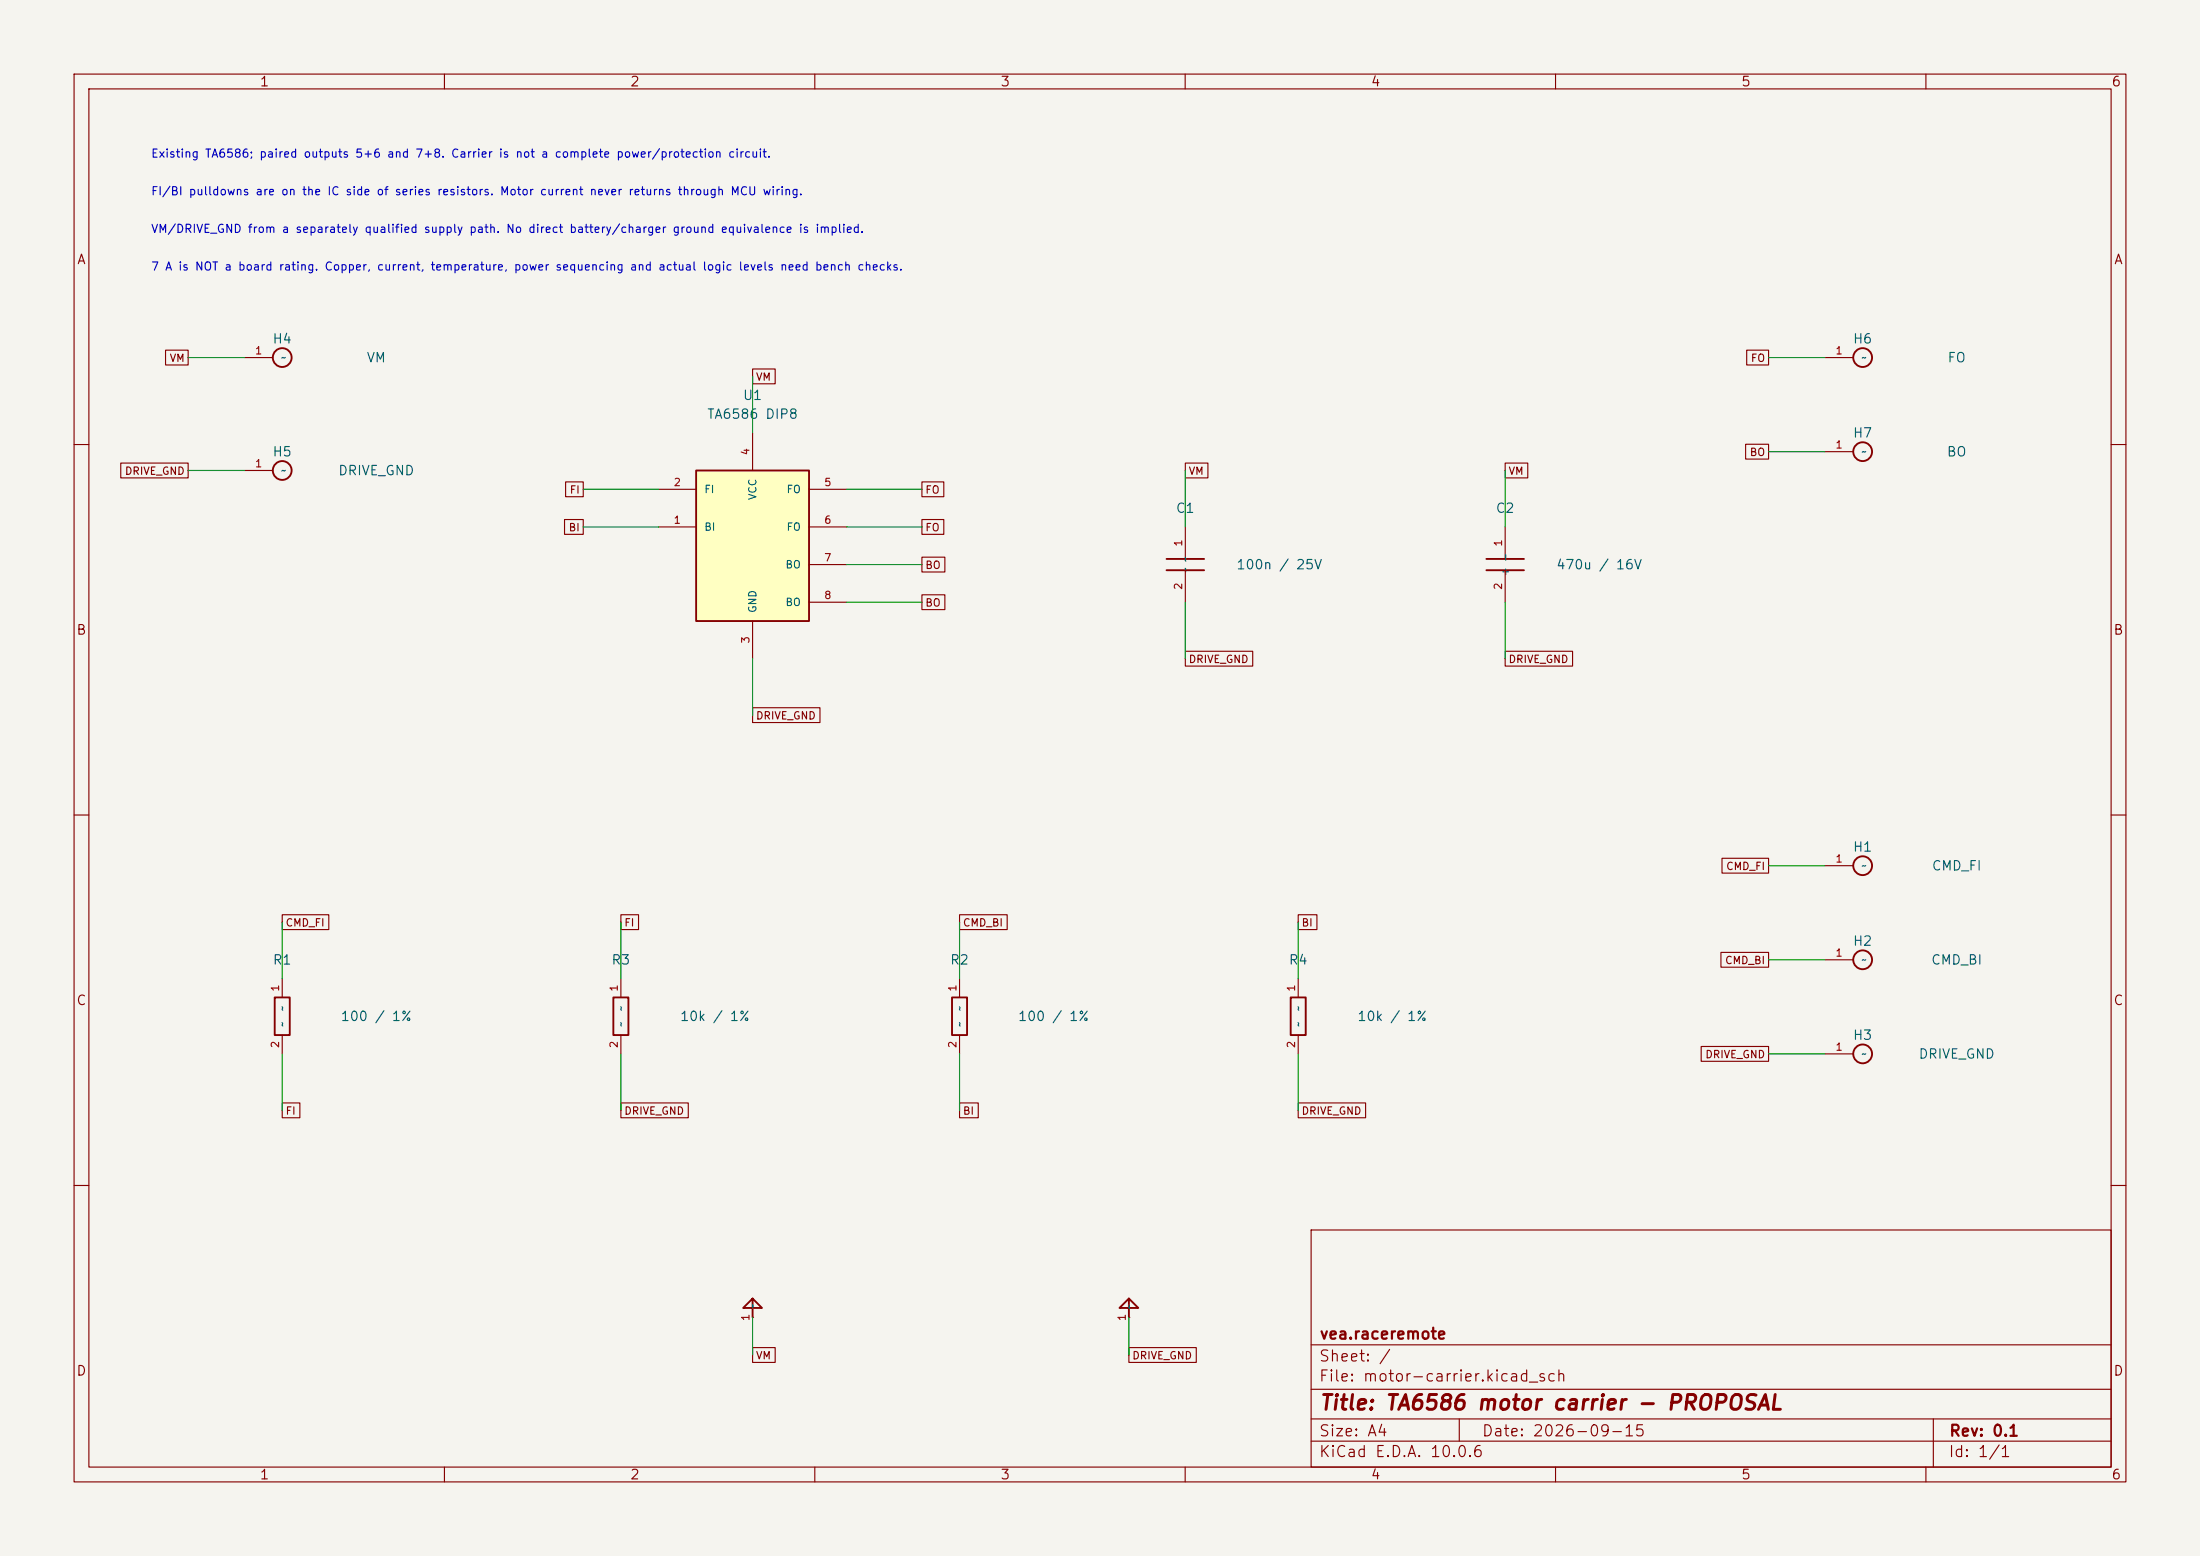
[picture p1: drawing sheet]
<svg xmlns="http://www.w3.org/2000/svg" width="297mm" height="210mm" viewBox="0 0 297 210" stroke-linecap="round" stroke-linejoin="round" font-family="sans-serif">
<path d="M0 0h297v210h-297z" fill="#f5f4ef" stroke="#f5f4ef" stroke-width=".14"/>
<g fill="none" stroke="#840000" stroke-width=".15">
<path d="M10 10h277v190h-277zM12 12h273v186h-273zM60 10v2M110 10v2M160 10v2M210 10v2M260 10v2M246.4 48.3h3.8M10 60h2M203.2 71.1v4.3M203.2 77v4.3M285 60h2"/>
<path d="M10 110h2M285 110h2M83.8 132.1v2.5M83.8 139.7v2.5M10 160h2M152.4 177.8h.1M177 166h108v32h-108zM285 160h2M60 198v2M110 198v2M160 198v2M177 194.5h108"/>
<path d="M177 191.5h108M177 187.5h108M177 181.5h108M197 191.5v3M210 198v2M260 198v2M261 191.5v6.5"/>
</g>
<g fill="none" stroke="#840000" stroke-width=".25">
<path d="M200.7 75.4h5M200.7 77h5M82.8 134.6h2v5.1h-2zM152.4 175.3l1.3 1.2h-2.6l1.3-1.2v2.5"/>
<circle cx="251.5" cy="48.3" r="1.27"/>
</g>
<path d="M94 63.5h15.2v20.3h-15.2z" fill="#ffffc2"/>
<g fill="none" stroke="#840000" stroke-width=".25">
<path d="M94 63.5h15.2v20.3h-15.2zM157.5 75.4h5.1M157.5 77h5.1M37.1 134.6h2v5.1h-2zM128.5 134.6h2.1v5.1h-2.1zM174.2 134.6h2.1v5.1h-2.1zM101.6 175.3l1.3 1.2h-2.6l1.3-1.2v2.5"/>
<circle cx="38.1" cy="48.3" r="1.27"/>
<circle cx="38.1" cy="63.5" r="1.27"/>
<circle cx="251.5" cy="61" r="1.27"/>
<circle cx="251.5" cy="116.8" r="1.27"/>
<circle cx="251.5" cy="129.5" r="1.27"/>
<circle cx="251.5" cy="142.2" r="1.27"/>
</g>
<g fill="none" stroke="#840000" stroke-width=".15">
<path d="M22.3 47.3h3.1v2h-3.1zM33 48.3h3.8M101.6 49.8h3.1v2h-3.1zM101.6 58.4v5.1M235.7 60h3.1v2h-3.1zM235.8 47.3h3v2h-3zM16.3 62.5h9.1v2h-9.1zM33 63.5h3.8M76.2 70.1h2.5v2h-2.5zM76.4 65h2.3v2h-2.3zM88.9 71.1h5.1M88.9 66h5.1"/>
<path d="M109.2 71.1h5.1M109.2 66h5.1M109.2 76.2h5.1M124.5 65h2.9v2h-2.9zM124.5 70.1h2.9v2h-2.9zM124.5 75.2h3.1v2h-3.1zM160 62.5h3.1v2h-3.1zM160 71.1v4.3M160 77v4.3M203.2 62.5h3.1v2h-3.1zM246.4 61h3.8M101.6 95.5h9.1v2h-9.1z"/>
<path d="M101.6 83.8v5.1M109.2 81.3h5.1M124.5 80.3h3.1v2h-3.1zM160 87.9h9.1v2h-9.1zM203.2 87.9h9.1v2h-9.1zM232.5 115.8h6.3v2h-6.3zM246.4 116.8h3.8M38.1 123.5h6.3v2h-6.3zM38.1 132.1v2.5M38.1 139.7v2.5M83.8 123.5h2.4v2h-2.4zM129.5 123.5h6.5v2h-6.5z"/>
<path d="M129.5 132.1v2.5M129.5 139.7v2.5M175.3 123.5h2.5v2h-2.5zM175.3 132.1v2.5M175.3 139.7v2.5M232.3 128.5h6.5v2h-6.5zM246.4 129.5h3.8M38.1 148.9h2.4v2h-2.4zM83.8 148.9h9.1v2h-9.1zM129.5 148.9h2.6v2h-2.6zM175.3 148.9h9.1v2h-9.1zM229.7 141.2h9.1v2h-9.1z"/>
<path d="M246.4 142.2h3.8M101.6 177.8h.1M101.6 181.9h3.1v2h-3.1zM152.4 181.9h9.1v2h-9.1z"/>
</g>
<g fill="none" stroke="#009600" stroke-width=".15">
<path d="M25.4 48.3h7.6M101.6 50.8v7.6M238.8 48.3h7.6M25.4 63.5h7.6M78.7 66h10.2M78.7 71.1h10.2M114.3 66h10.2M114.3 71.1h10.2M114.3 76.2h10.2M160 63.5v7.6M203.2 63.5v7.6M238.8 61h7.6"/>
<path d="M101.6 88.9v7.6M114.3 81.3h10.2M160 81.3v7.6M203.2 81.3v7.6M238.8 116.8h7.6M38.1 124.5v7.6M83.8 124.5v7.6M129.5 124.5v7.6M175.3 124.5v7.6M238.8 129.5h7.6M38.1 142.2v7.7M83.8 142.2v7.7"/>
<path d="M129.5 142.2v7.7M175.3 142.2v7.7M238.8 142.2h7.6M101.6 177.8v5.1M152.4 177.8v5.1"/>
</g>
<text font-size="2" fill="#840000" x="178" y="190.8">Title: TA6586 motor carrier - PROPOSAL</text>
<g font-size="1.5" fill="#840000">
<text x="178" y="184.1">Sheet: /</text>
<text x="178" y="181.1">vea.raceremote</text>
<text x="178" y="186.8">File: motor-carrier.kicad_sch</text>
<text x="178" y="197">KiCad E.D.A. 10.0.6</text>
<text x="178" y="194.2">Size: A4</text>
<text x="200" y="194.2">Date: 2026-09-15</text>
<text x="263" y="197">Id: 1/1</text>
<text x="263" y="194.2">Rev: 0.1</text>
</g>
<g font-size="1.3" fill="#840000">
<text x="35" y="12">1</text>
<text x="85" y="12">2</text>
<text x="135" y="12">3</text>
<text x="185" y="12">4</text>
<text x="235" y="12">5</text>
<text x="285" y="12">6</text>
<text x="10.3" y="36">A</text>
<text x="285.3" y="36">A</text>
<text x="10.2" y="86">B</text>
<text x="285.2" y="86">B</text>
<text x="10.2" y="136">C</text>
<text x="285.2" y="136">C</text>
<text x="10.2" y="186">D</text>
<text x="285.2" y="186">D</text>
<text x="35" y="200">1</text>
<text x="85" y="200">2</text>
<text x="135" y="200">3</text>
<text x="185" y="200">4</text>
<text x="235" y="200">5</text>
<text x="285" y="200">6</text>
</g>
<g font-size="1.3" fill="#006464">
<text x="36.7" y="46.7">H4</text>
<text x="250.1" y="46.7">H6</text>
<text x="49.4" y="49.2">VM</text>
<text x="262.8" y="49.2">FO</text>
<text x="95.4" y="56.8">TA6586 DIP8</text>
<text x="100.2" y="54.3">U1</text>
<text x="250.1" y="59.4">H7</text>
<text x="36.7" y="61.9">H5</text>
<text x="45.6" y="64.5">DRIVE_GND</text>
<text x="262.7" y="61.9">BO</text>
<text x="158.7" y="69.5">C1</text>
<text x="201.8" y="69.5">C2</text>
<text x="166.8" y="77.2">100n / 25V</text>
<text x="210" y="77.2">470u / 16V</text>
<text x="250.1" y="115.3">H1</text>
<text x="260.7" y="117.8">CMD_FI</text>
<text x="36.7" y="130.5">R1</text>
<text x="82.5" y="130.5">R3</text>
<text x="128.2" y="130.5">R2</text>
<text x="173.9" y="130.5">R4</text>
<text x="250.1" y="128">H2</text>
<text x="260.6" y="130.5">CMD_BI</text>
<text x="45.9" y="138.1">100 / 1%</text>
<text x="91.7" y="138.1">10k / 1%</text>
<text x="137.3" y="138.1">100 / 1%</text>
<text x="183.1" y="138.1">10k / 1%</text>
<text x="250.1" y="140.7">H3</text>
<text x="258.9" y="143.2">DRIVE_GND</text>
</g>
<g font-size="1.1" fill="#0000c2">
<text x="20.3" y="21.5">Existing TA6586; paired outputs 5+6 and 7+8. Carrier is not a complete power/protection circuit.</text>
<text x="20.3" y="26.6">FI/BI pulldowns are on the IC side of series resistors. Motor current never returns through MCU wiring.</text>
<text x="20.3" y="31.7">VM/DRIVE_GND from a separately qualified supply path. No direct battery/charger ground equivalence is implied.</text>
<text x="20.3" y="36.8">7 A is NOT a board rating. Copper, current, temperature, power sequencing and actual logic levels need bench checks.</text>
</g>
<g font-size="1" fill="#840000">
<text x="22.8" y="49.1">VM</text>
<text x="102" y="51.6">VM</text>
<text x="236.3" y="49.1">FO</text>
<text x="16.8" y="64.3">DRIVE_GND</text>
<text x="160.4" y="64.3">VM</text>
<text x="203.6" y="64.3">VM</text>
<text x="236.1" y="61.8">BO</text>
<text x="76.7" y="71.9">BI</text>
<text x="76.8" y="66.9">FI</text>
<text x="124.8" y="66.9">FO</text>
<text x="124.8" y="71.9">FO</text>
<text x="124.8" y="77">BO</text>
<text x="124.8" y="82.1">BO</text>
<text x="160.4" y="89.7">DRIVE_GND</text>
<text x="203.6" y="89.7">DRIVE_GND</text>
<text x="102" y="97.3">DRIVE_GND</text>
<text x="232.9" y="117.7">CMD_FI</text>
<text x="38.5" y="125.3">CMD_FI</text>
<text x="84.2" y="125.3">FI</text>
<text x="129.9" y="125.3">CMD_BI</text>
<text x="175.6" y="125.3">BI</text>
<text x="232.8" y="130.4">CMD_BI</text>
<text x="230.1" y="143.1">DRIVE_GND</text>
<text x="38.5" y="150.7">FI</text>
<text x="84.2" y="150.7">DRIVE_GND</text>
<text x="129.9" y="150.7">BI</text>
<text x="175.6" y="150.7">DRIVE_GND</text>
<text x="102" y="183.7">VM</text>
<text x="152.8" y="183.7">DRIVE_GND</text>
</g>
<g font-size="1" fill="#a90000">
<text x="34.3" y="48.1">1</text>
<text x="247.7" y="48.1">1</text>
<text x="34.3" y="63.3">1</text>
<text x="90.9" y="65.9">2</text>
<text x="101.4" y="61.5" transform="rotate(-90 101.4 61.5)">4</text>
<text x="111.2" y="65.9">5</text>
<text x="247.7" y="60.8">1</text>
<text x="90.9" y="70.9">1</text>
<text x="111.2" y="70.9">6</text>
<text x="111.2" y="76">7</text>
<text x="159.8" y="73.9" transform="rotate(-90 159.8 73.9)">1</text>
<text x="203" y="73.9" transform="rotate(-90 203 73.9)">1</text>
<text x="111.2" y="81.1">8</text>
<text x="159.8" y="79.7" transform="rotate(-90 159.8 79.7)">2</text>
<text x="203" y="79.7" transform="rotate(-90 203 79.7)">2</text>
<text x="101.4" y="86.9" transform="rotate(-90 101.4 86.9)">3</text>
<text x="247.7" y="116.7">1</text>
<text x="247.7" y="129.4">1</text>
<text x="37.9" y="133.9" transform="rotate(-90 37.9 133.9)">1</text>
<text x="83.6" y="133.9" transform="rotate(-90 83.6 133.9)">1</text>
<text x="129.4" y="133.9" transform="rotate(-90 129.4 133.9)">1</text>
<text x="175.1" y="133.9" transform="rotate(-90 175.1 133.9)">1</text>
<text x="37.9" y="141.5" transform="rotate(-90 37.9 141.5)">2</text>
<text x="83.6" y="141.5" transform="rotate(-90 83.6 141.5)">2</text>
<text x="129.4" y="141.5" transform="rotate(-90 129.4 141.5)">2</text>
<text x="175.1" y="141.5" transform="rotate(-90 175.1 141.5)">2</text>
<text x="247.7" y="142.1">1</text>
<text x="101.4" y="178.4" transform="rotate(-90 101.4 178.4)">1</text>
<text x="152.2" y="178.4" transform="rotate(-90 152.2 178.4)">1</text>
</g>
<g font-size="1" fill="#006464">
<text x="37.8" y="49">~</text>
<text x="251.2" y="49">~</text>
<text x="37.8" y="64.3">~</text>
<text x="251.2" y="61.7">~</text>
<text x="95" y="71.9">BI</text>
<text x="95" y="66.8">FI</text>
<text x="102.4" y="67.6" transform="rotate(-90 102.4 67.6)">VCC</text>
<text x="106.1" y="66.8">FO</text>
<text x="106.1" y="71.9">FO</text>
<text x="106" y="77">BO</text>
<text x="160.8" y="77.4" transform="rotate(-90 160.8 77.4)">~ ~</text>
<text x="204" y="77.9" transform="rotate(-90 204 77.9)">+ -</text>
<text x="102.4" y="82.8" transform="rotate(-90 102.4 82.8)">GND</text>
<text x="106" y="82">BO</text>
<text x="251.2" y="117.6">~</text>
<text x="251.2" y="130.3">~</text>
<text x="38.9" y="136.6" transform="rotate(-90 38.9 136.6)">~</text>
<text x="84.6" y="136.6" transform="rotate(-90 84.6 136.6)">~</text>
<text x="130.3" y="136.6" transform="rotate(-90 130.3 136.6)">~</text>
<text x="176" y="136.6" transform="rotate(-90 176 136.6)">~</text>
<text x="38.9" y="138.7" transform="rotate(-90 38.9 138.7)">~</text>
<text x="84.6" y="138.7" transform="rotate(-90 84.6 138.7)">~</text>
<text x="130.3" y="138.7" transform="rotate(-90 130.3 138.7)">~</text>
<text x="176" y="138.7" transform="rotate(-90 176 138.7)">~</text>
<text x="251.2" y="143">~</text>
<text x="102.4" y="176.8" transform="rotate(-90 102.4 176.8)">~</text>
<text x="153.2" y="176.8" transform="rotate(-90 153.2 176.8)">~</text>
</g>
</svg>
